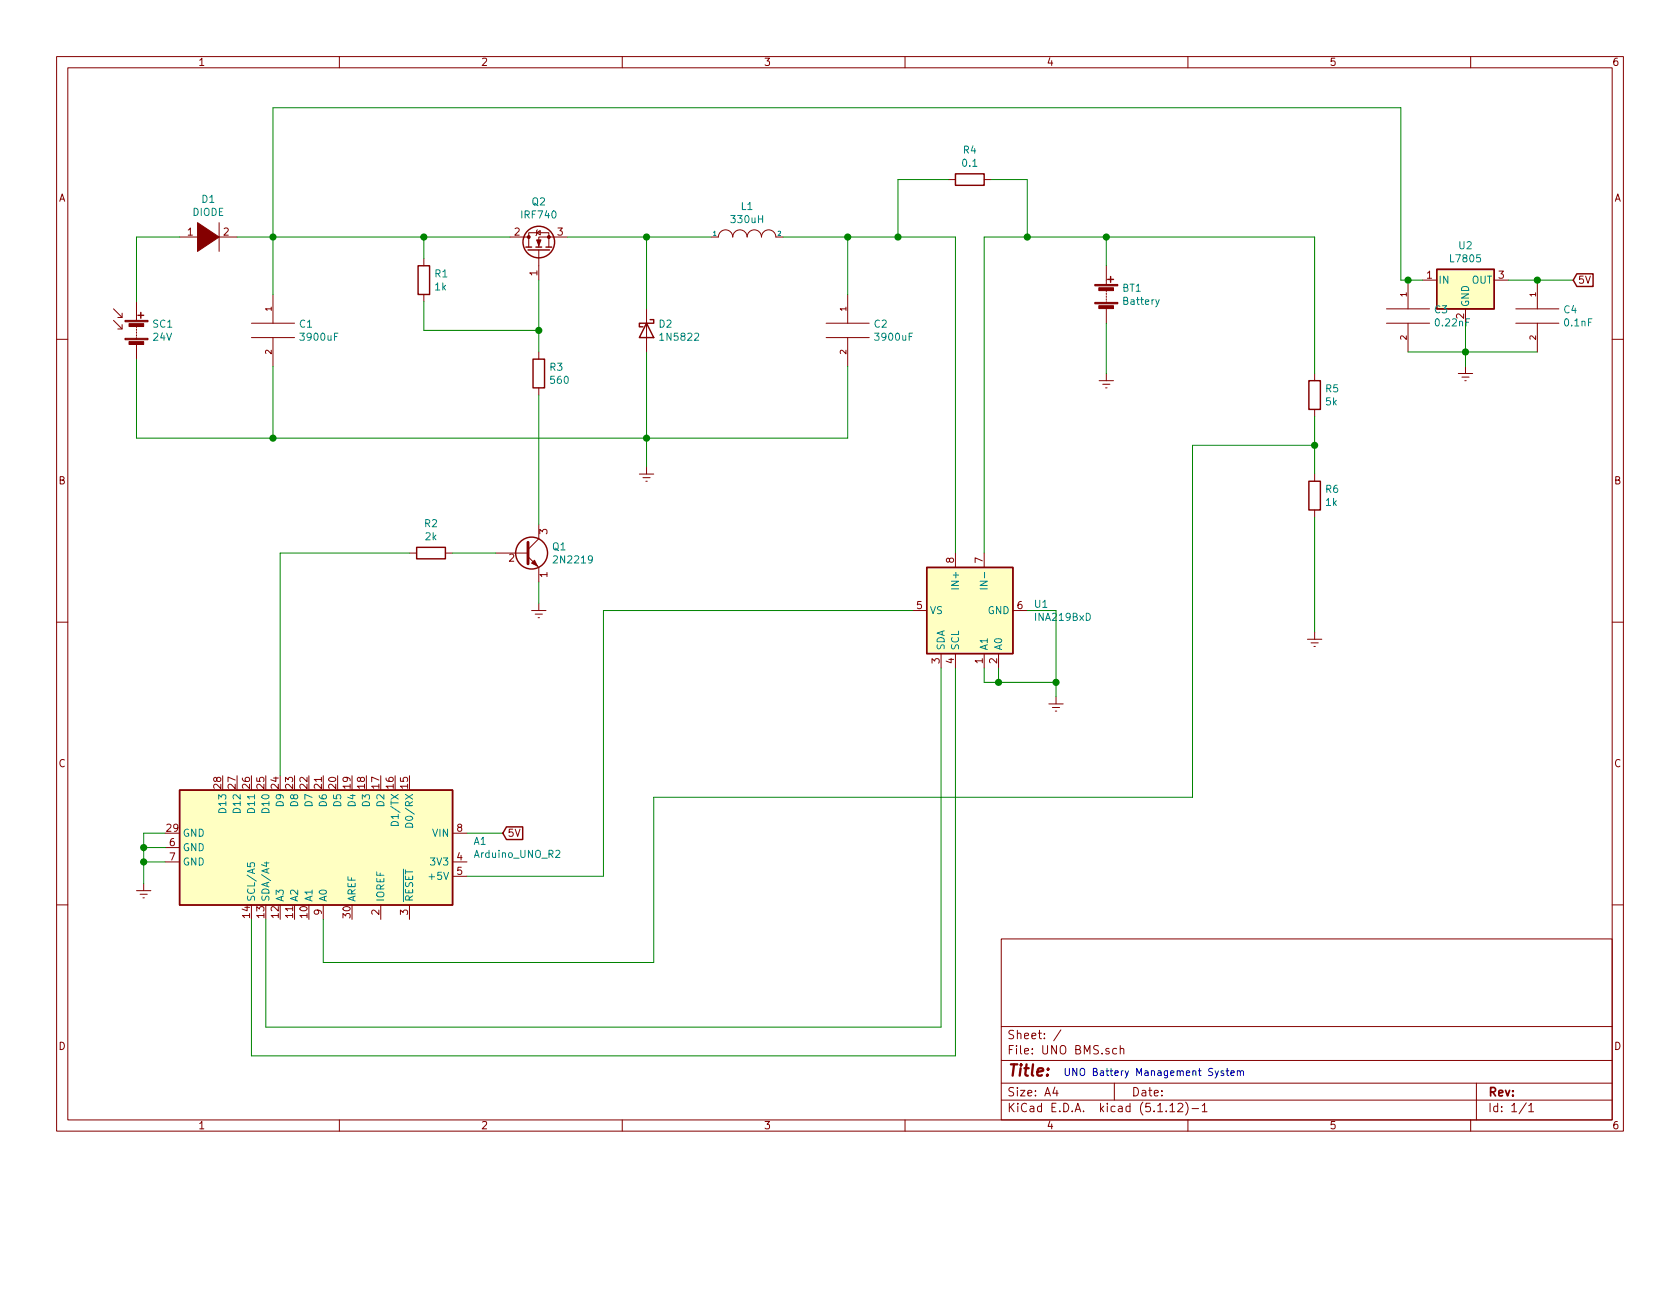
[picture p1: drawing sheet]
EESchema Schematic File Version 4
EELAYER 30 0
EELAYER END
$Descr A4 11693 8268
encoding utf-8
Sheet 1 1
Title ""
Date ""
Rev ""
Comp ""
Comment1 ""
Comment2 ""
Comment3 ""
Comment4 ""
$EndDescr
$Comp
L Device:R R3
U 1 1
P 3750 2600
F 0 "R3" H 3820 2646 50  0000 L CNN
F 1 "560" H 3820 2555 50  0000 L CNN
F 2 "" V 3680 2600 50  0001 C CNN
F 3 "~" H 3750 2600 50  0001 C CNN
	1    3750 2600
	1    0    0    -1  
$EndComp
$Comp
L MCU_Module:Arduino_UNO_R2 A1
U 1 1
P 2250 5900
F 0 "A1" V 2204 6944 50  0000 L CNN
F 1 "Arduino_UNO_R2" V 2295 6944 50  0000 L CNN
F 2 "Module:Arduino_UNO_R2" H 2250 5900 50  0001 C CIN
F 3 "https://www.arduino.cc/en/Main/arduinoBoardUno" H 2250 5900 50  0001 C CNN
	1    2250 5900
	0    1    1    0   
$EndComp
$Comp
L Transistor_FET:IRF740 Q2
U 1 1
P 3750 1750
F 0 "Q2" V 4092 1750 50  0000 C CNN
F 1 "IRF740" V 4001 1750 50  0000 C CNN
F 2 "Package_TO_SOT_THT:TO-220-3_Vertical" H 4000 1675 50  0001 L CIN
F 3 "http://www.vishay.com/docs/91054/91054.pdf" H 3750 1750 50  0001 L CNN
	1    3750 1750
	0    -1   -1   0   
$EndComp
$Comp
L Diode:1N5822 D2
U 1 1
P 4500 2300
F 0 "D2" V 4454 2380 50  0000 L CNN
F 1 "1N5822" V 4545 2380 50  0000 L CNN
F 2 "Diode_THT:D_DO-201AD_P15.24mm_Horizontal" H 4500 2125 50  0001 C CNN
F 3 "http://www.vishay.com/docs/88526/1n5820.pdf" H 4500 2300 50  0001 C CNN
	1    4500 2300
	0    1    1    0   
$EndComp
$Comp
L pspice:CAP C1
U 1 1
P 1900 2300
F 0 "C1" H 2078 2346 50  0000 L CNN
F 1 "3900uF" H 2078 2255 50  0000 L CNN
F 2 "" H 1900 2300 50  0001 C CNN
F 3 "~" H 1900 2300 50  0001 C CNN
	1    1900 2300
	1    0    0    -1  
$EndComp
$Comp
L pspice:INDUCTOR L1
U 1 1
P 5200 1650
F 0 "L1" H 5200 1865 50  0000 C CNN
F 1 "330uH" H 5200 1774 50  0000 C CNN
F 2 "" H 5200 1650 50  0001 C CNN
F 3 "~" H 5200 1650 50  0001 C CNN
	1    5200 1650
	1    0    0    -1  
$EndComp
$Comp
L Transistor_BJT:2N2219 Q1
U 1 1
P 3650 3850
F 0 "Q1" H 3840 3896 50  0000 L CNN
F 1 "2N2219" H 3840 3805 50  0000 L CNN
F 2 "Package_TO_SOT_THT:TO-39-3" H 3850 3775 50  0001 L CIN
F 3 "http://www.onsemi.com/pub_link/Collateral/2N2219-D.PDF" H 3650 3850 50  0001 L CNN
	1    3650 3850
	1    0    0    -1  
$EndComp
$Comp
L Analog_ADC:INA219BxD U1
U 1 1
P 6750 4250
F 0 "U1" V 6704 3806 50  0000 R CNN
F 1 "INA219BxD" V 6795 3806 50  0000 R CNN
F 2 "Package_SO:SOIC-8_3.9x4.9mm_P1.27mm" H 7550 3900 50  0001 C CNN
F 3 "http://www.ti.com/lit/ds/symlink/ina219.pdf" H 7100 4150 50  0001 C CNN
	1    6750 4250
	0    -1   1    0   
$EndComp
$Comp
L power:Earth #PWR06
U 1 1
P 9150 4400
F 0 "#PWR06" H 9150 4150 50  0001 C CNN
F 1 "Earth" H 9150 4250 50  0001 C CNN
F 2 "" H 9150 4400 50  0001 C CNN
F 3 "~" H 9150 4400 50  0001 C CNN
	1    9150 4400
	1    0    0    -1  
$EndComp
$Comp
L pspice:DIODE D1
U 1 1
P 1450 1650
F 0 "D1" H 1450 1915 50  0000 C CNN
F 1 "DIODE" H 1450 1824 50  0000 C CNN
F 2 "" H 1450 1650 50  0001 C CNN
F 3 "~" H 1450 1650 50  0001 C CNN
	1    1450 1650
	1    0    0    -1  
$EndComp
$Comp
L Device:Battery BT1
U 1 1
P 7700 2050
F 0 "BT1" H 7808 2096 50  0000 L CNN
F 1 "Battery" H 7808 2005 50  0000 L CNN
F 2 "" V 7700 2110 50  0001 C CNN
F 3 "~" V 7700 2110 50  0001 C CNN
	1    7700 2050
	1    0    0    -1  
$EndComp
$Comp
L Device:Solar_Cells SC1
U 1 1
P 950 2300
F 0 "SC1" H 1058 2346 50  0000 L CNN
F 1 "24V" H 1058 2255 50  0000 L CNN
F 2 "" V 950 2360 50  0001 C CNN
F 3 "~" V 950 2360 50  0001 C CNN
	1    950  2300
	1    0    0    -1  
$EndComp
Wire Wire Line
	3550 1650 2950 1650
Wire Wire Line
	1250 1650 950  1650
Wire Wire Line
	950  1650 950  2100
Wire Wire Line
	1900 2050 1900 1650
Connection ~ 1900 1650
Wire Wire Line
	1900 1650 1650 1650
Wire Wire Line
	950  2500 950  3050
Wire Wire Line
	1900 3050 1900 2550
$Comp
L Device:R R1
U 1 1
P 2950 1950
F 0 "R1" H 3020 1996 50  0000 L CNN
F 1 "1k" H 3020 1905 50  0000 L CNN
F 2 "" V 2880 1950 50  0001 C CNN
F 3 "~" H 2950 1950 50  0001 C CNN
	1    2950 1950
	1    0    0    -1  
$EndComp
Wire Wire Line
	2950 1650 2950 1800
Connection ~ 2950 1650
Wire Wire Line
	3750 1950 3750 2300
Wire Wire Line
	2950 2100 2950 2300
Wire Wire Line
	2950 2300 3750 2300
Connection ~ 3750 2300
Wire Wire Line
	3750 2300 3750 2450
Wire Wire Line
	3950 1650 4500 1650
Wire Wire Line
	4500 1650 4500 2150
Wire Wire Line
	4500 2450 4500 3050
Wire Wire Line
	4950 1650 4500 1650
Connection ~ 4500 1650
$Comp
L pspice:CAP C2
U 1 1
P 5900 2300
F 0 "C2" H 6078 2346 50  0000 L CNN
F 1 "3900uF" H 6078 2255 50  0000 L CNN
F 2 "" H 5900 2300 50  0001 C CNN
F 3 "~" H 5900 2300 50  0001 C CNN
	1    5900 2300
	1    0    0    -1  
$EndComp
Wire Wire Line
	5450 1650 5900 1650
Wire Wire Line
	5900 1650 5900 2050
Wire Wire Line
	4500 3050 5900 3050
Wire Wire Line
	5900 3050 5900 2550
Wire Wire Line
	950  3050 1900 3050
Connection ~ 4500 3050
Connection ~ 1900 3050
Wire Wire Line
	1900 3050 4500 3050
$Comp
L power:Earth #PWR02
U 1 1
P 3750 4200
F 0 "#PWR02" H 3750 3950 50  0001 C CNN
F 1 "Earth" H 3750 4050 50  0001 C CNN
F 2 "" H 3750 4200 50  0001 C CNN
F 3 "~" H 3750 4200 50  0001 C CNN
	1    3750 4200
	1    0    0    -1  
$EndComp
Wire Wire Line
	3750 2750 3750 3650
Wire Wire Line
	3750 4050 3750 4200
$Comp
L Device:R R2
U 1 1
P 3000 3850
F 0 "R2" V 2793 3850 50  0000 C CNN
F 1 "2k" V 2884 3850 50  0000 C CNN
F 2 "" V 2930 3850 50  0001 C CNN
F 3 "~" H 3000 3850 50  0001 C CNN
	1    3000 3850
	0    1    1    0   
$EndComp
Wire Wire Line
	3450 3850 3150 3850
Wire Wire Line
	2850 3850 1950 3850
Wire Wire Line
	1950 3850 1950 5400
$Comp
L power:Earth #PWR03
U 1 1
P 4500 3250
F 0 "#PWR03" H 4500 3000 50  0001 C CNN
F 1 "Earth" H 4500 3100 50  0001 C CNN
F 2 "" H 4500 3250 50  0001 C CNN
F 3 "~" H 4500 3250 50  0001 C CNN
	1    4500 3250
	1    0    0    -1  
$EndComp
Wire Wire Line
	4500 3050 4500 3250
Wire Wire Line
	5900 1650 6250 1650
Wire Wire Line
	6650 1650 6650 3850
Connection ~ 5900 1650
Wire Wire Line
	6850 3850 6850 1650
Wire Wire Line
	6850 1650 7150 1650
Wire Wire Line
	7700 1650 7700 1850
$Comp
L power:Earth #PWR05
U 1 1
P 7700 2600
F 0 "#PWR05" H 7700 2350 50  0001 C CNN
F 1 "Earth" H 7700 2450 50  0001 C CNN
F 2 "" H 7700 2600 50  0001 C CNN
F 3 "~" H 7700 2600 50  0001 C CNN
	1    7700 2600
	1    0    0    -1  
$EndComp
Wire Wire Line
	7700 2250 7700 2600
$Comp
L power:Earth #PWR04
U 1 1
P 7350 4850
F 0 "#PWR04" H 7350 4600 50  0001 C CNN
F 1 "Earth" H 7350 4700 50  0001 C CNN
F 2 "" H 7350 4850 50  0001 C CNN
F 3 "~" H 7350 4850 50  0001 C CNN
	1    7350 4850
	1    0    0    -1  
$EndComp
Wire Wire Line
	7150 4250 7350 4250
$Comp
L Device:R R6
U 1 1
P 9150 3450
F 0 "R6" H 9220 3496 50  0000 L CNN
F 1 "1k" H 9220 3405 50  0000 L CNN
F 2 "" V 9080 3450 50  0001 C CNN
F 3 "~" H 9150 3450 50  0001 C CNN
	1    9150 3450
	1    0    0    -1  
$EndComp
$Comp
L Device:R R5
U 1 1
P 9150 2750
F 0 "R5" H 9220 2796 50  0000 L CNN
F 1 "5k" H 9220 2705 50  0000 L CNN
F 2 "" V 9080 2750 50  0001 C CNN
F 3 "~" H 9150 2750 50  0001 C CNN
	1    9150 2750
	1    0    0    -1  
$EndComp
Wire Wire Line
	9150 3300 9150 3100
Wire Wire Line
	7700 1650 9150 1650
Wire Wire Line
	9150 1650 9150 2600
Connection ~ 7700 1650
Wire Wire Line
	9150 3600 9150 4400
Wire Wire Line
	9150 3100 8300 3100
Wire Wire Line
	8300 3100 8300 5550
Wire Wire Line
	8300 5550 4550 5550
Wire Wire Line
	4550 5550 4550 6700
Wire Wire Line
	4550 6700 2250 6700
Wire Wire Line
	2250 6700 2250 6400
Connection ~ 9150 3100
Wire Wire Line
	9150 3100 9150 2900
Wire Wire Line
	3250 6100 4200 6100
Wire Wire Line
	4200 6100 4200 4250
Wire Wire Line
	4200 4250 6350 4250
Wire Wire Line
	6850 4650 6850 4750
Wire Wire Line
	6850 4750 6950 4750
Wire Wire Line
	7350 4250 7350 4750
Wire Wire Line
	7350 4750 7350 4850
Connection ~ 7350 4750
Wire Wire Line
	6950 4650 6950 4750
Connection ~ 6950 4750
Wire Wire Line
	6950 4750 7350 4750
Wire Wire Line
	6550 4650 6550 7150
Wire Wire Line
	6550 7150 1850 7150
Wire Wire Line
	1850 7150 1850 6400
Wire Wire Line
	6650 4650 6650 7350
Wire Wire Line
	6650 7350 1750 7350
Wire Wire Line
	1750 7350 1750 6400
$Comp
L Device:R R4
U 1 1
P 6750 1250
F 0 "R4" V 6543 1250 50  0000 C CNN
F 1 "0.1" V 6634 1250 50  0000 C CNN
F 2 "" V 6680 1250 50  0001 C CNN
F 3 "~" H 6750 1250 50  0001 C CNN
	1    6750 1250
	0    1    1    0   
$EndComp
Wire Wire Line
	6900 1250 7150 1250
Wire Wire Line
	7150 1250 7150 1650
Connection ~ 7150 1650
Wire Wire Line
	7150 1650 7700 1650
Wire Wire Line
	6600 1250 6250 1250
Wire Wire Line
	6250 1250 6250 1650
Connection ~ 6250 1650
Wire Wire Line
	6250 1650 6650 1650
$Comp
L Regulator_Linear:L7805 U2
U 1 1
P 10200 1950
F 0 "U2" H 10200 2192 50  0000 C CNN
F 1 "L7805" H 10200 2101 50  0000 C CNN
F 2 "" H 10225 1800 50  0001 L CIN
F 3 "http://www.st.com/content/ccc/resource/technical/document/datasheet/41/4f/b3/b0/12/d4/47/88/CD00000444.pdf/files/CD00000444.pdf/jcr:content/translations/en.CD00000444.pdf" H 10200 1900 50  0001 C CNN
	1    10200 1950
	1    0    0    -1  
$EndComp
Wire Wire Line
	1900 1650 2950 1650
Wire Wire Line
	1900 1650 1900 750 
Wire Wire Line
	1900 750  9750 750 
Wire Wire Line
	9750 750  9750 1950
Wire Wire Line
	9750 1950 9800 1950
$Comp
L power:Earth #PWR07
U 1 1
P 10200 2550
F 0 "#PWR07" H 10200 2300 50  0001 C CNN
F 1 "Earth" H 10200 2400 50  0001 C CNN
F 2 "" H 10200 2550 50  0001 C CNN
F 3 "~" H 10200 2550 50  0001 C CNN
	1    10200 2550
	1    0    0    -1  
$EndComp
$Comp
L pspice:CAP C3
U 1 1
P 9800 2200
F 0 "C3" H 9978 2246 50  0000 L CNN
F 1 "0.22nF" H 9978 2155 50  0000 L CNN
F 2 "" H 9800 2200 50  0001 C CNN
F 3 "~" H 9800 2200 50  0001 C CNN
	1    9800 2200
	1    0    0    -1  
$EndComp
Connection ~ 9800 1950
Wire Wire Line
	9800 1950 9900 1950
Wire Wire Line
	10700 2450 10200 2450
Wire Wire Line
	10200 2550 10200 2450
Connection ~ 10200 2450
Wire Wire Line
	10200 2450 9800 2450
Wire Wire Line
	10200 2250 10200 2450
Wire Wire Line
	10700 1950 10950 1950
Wire Wire Line
	10500 1950 10700 1950
Connection ~ 10700 1950
$Comp
L pspice:CAP C4
U 1 1
P 10700 2200
F 0 "C4" H 10878 2246 50  0000 L CNN
F 1 "0.1nF" H 10878 2155 50  0000 L CNN
F 2 "" H 10700 2200 50  0001 C CNN
F 3 "~" H 10700 2200 50  0001 C CNN
	1    10700 2200
	1    0    0    -1  
$EndComp
Text GLabel 10950 1950 2    50   Input ~ 0
5V
Text GLabel 3500 5800 2    50   Input ~ 0
5V
Wire Wire Line
	3250 5800 3500 5800
$Comp
L power:Earth #PWR01
U 1 1
P 1000 6150
F 0 "#PWR01" H 1000 5900 50  0001 C CNN
F 1 "Earth" H 1000 6000 50  0001 C CNN
F 2 "" H 1000 6150 50  0001 C CNN
F 3 "~" H 1000 6150 50  0001 C CNN
	1    1000 6150
	1    0    0    -1  
$EndComp
Wire Wire Line
	1150 6000 1000 6000
Wire Wire Line
	1000 6000 1000 6150
Wire Wire Line
	1150 5800 1000 5800
Wire Wire Line
	1000 5800 1000 5900
Connection ~ 1000 6000
Wire Wire Line
	1150 5900 1000 5900
Connection ~ 1000 5900
Wire Wire Line
	1000 5900 1000 6000
Text Notes 7400 7500 0    50   ~ 0
UNO Battery Management System
$EndSCHEMATC
